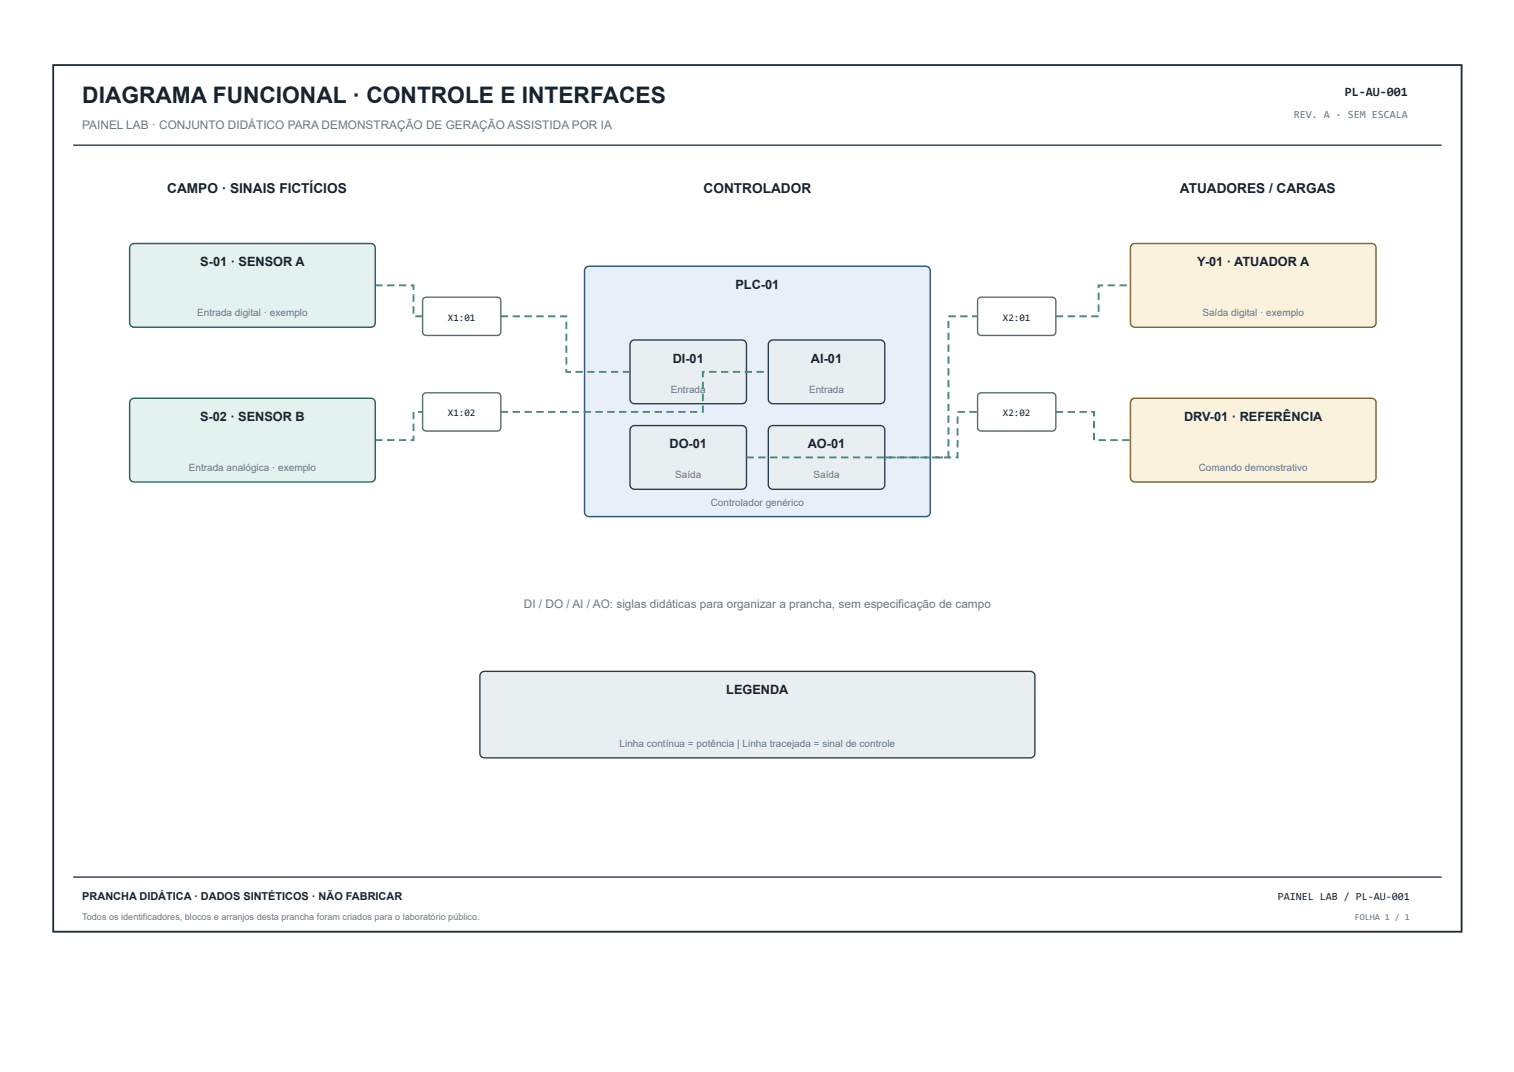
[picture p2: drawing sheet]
<svg xmlns="http://www.w3.org/2000/svg" width="420mm" height="297mm" viewBox="0 0 420 297" stroke-linecap="round" stroke-linejoin="round" font-family="sans-serif">
<path d="M14.8 18h390.9v240.4h-390.9z" fill="none" stroke="#1e2c38" stroke-width=".51"/>
<path d="M20.3 40.3h379.8" fill="none" stroke="#273744" stroke-width=".38"/>
<path d="M36.3 67.9l.9-.4 66 .1 .7 .4 .3 .8-.1 21-.4 .7-.8 .3-66-.1-.7-.4-.2-.8v-20.7z" fill="#e3f2ef"/>
<path d="M36.3 67.9l.9-.4 66 .1 .7 .4 .3 .8-.1 21-.4 .7-.8 .3-66-.1-.7-.4-.2-.8v-20.7z" fill="none" stroke="#28695f" stroke-width=".4"/>
<path d="M36.3 110.8l.9-.3h66l.7 .5 .3 .7-.1 21.1-.4 .6-.8 .3h-66l-.7-.5-.2-.8v-20.7z" fill="#e3f2ef"/>
<path d="M36.3 110.8l.9-.3h66l.7 .5 .3 .7-.1 21.1-.4 .6-.8 .3h-66l-.7-.5-.2-.8v-20.7z" fill="none" stroke="#28695f" stroke-width=".4"/>
<path d="M162.6 74.2l.9-.3h93.4l.8 .2 .5 1v66.9l-.3 .8-1 .5h-93.4l-.8-.3-.5-1v-66.9z" fill="#e8eff9"/>
<path d="M162.6 74.2l.9-.3h93.4l.8 .2 .5 1v66.9l-.3 .8-1 .5h-93.4l-.8-.3-.5-1v-66.9z" fill="none" stroke="#315780" stroke-width=".4"/>
<path d="M175.2 94.7l.9-.4h29.8l.7 .2 .4 .4 .2 .7v15.1l-.2 .7-.4 .4-.7 .2h-29.8l-.6-.2-.5-.4-.1-.7v-15.1z" fill="#e9eef1"/>
<path d="M175.2 94.7l.9-.4h29.8l.7 .2 .4 .4 .2 .7v15.1l-.2 .7-.4 .4-.7 .2h-29.8l-.6-.2-.5-.4-.1-.7v-15.1z" fill="none" stroke="#263b4e" stroke-width=".38"/>
<path d="M213.6 94.7l.9-.4h29.8l.6 .2 .5 .4 .2 .7v15.1l-.2 .7-.5 .4-.6 .2h-29.8l-.6-.2-.5-.4-.2-.7v-15.1z" fill="#e9eef1"/>
<path d="M213.6 94.7l.9-.4h29.8l.6 .2 .5 .4 .2 .7v15.1l-.2 .7-.5 .4-.6 .2h-29.8l-.6-.2-.5-.4-.2-.7v-15.1z" fill="none" stroke="#263b4e" stroke-width=".38"/>
<path d="M175.2 118.4l.9-.4h29.8l.7 .2 .4 .5 .2 .6v15.2l-.2 .6-.4 .5-.7 .1h-29.8l-.6-.1-.5-.5-.1-.6v-15.2z" fill="#e9eef1"/>
<path d="M175.2 118.4l.9-.4h29.8l.7 .2 .4 .5 .2 .6v15.2l-.2 .6-.4 .5-.7 .1h-29.8l-.6-.1-.5-.5-.1-.6v-15.2z" fill="none" stroke="#263b4e" stroke-width=".38"/>
<path d="M213.6 118.4l.9-.4h29.8l.6 .2 .5 .5 .2 .6v15.2l-.2 .6-.5 .5-.6 .1h-29.8l-.6-.1-.5-.5-.2-.6v-15.2z" fill="#e9eef1"/>
<path d="M213.6 118.4l.9-.4h29.8l.6 .2 .5 .5 .2 .6v15.2l-.2 .6-.5 .5-.6 .1h-29.8l-.6-.1-.5-.5-.2-.6v-15.2z" fill="none" stroke="#263b4e" stroke-width=".38"/>
<path d="M314.1 67.9l.9-.4 66 .1 .7 .4 .2 .8v21l-.5 .7-.7 .3-66-.1-.7-.4-.3-.8v-20.7z" fill="#fbf2de"/>
<path d="M314.1 67.9l.9-.4 66 .1 .7 .4 .2 .8v21l-.5 .7-.7 .3-66-.1-.7-.4-.3-.8v-20.7z" fill="none" stroke="#86652a" stroke-width=".4"/>
<path d="M314.1 110.8l.9-.3h66l.7 .5 .2 .7v21.1l-.5 .6-.7 .3h-66l-.7-.5-.3-.8v-20.7z" fill="#fbf2de"/>
<path d="M314.1 110.8l.9-.3h66l.7 .5 .2 .7v21.1l-.5 .6-.7 .3h-66l-.7-.5-.3-.8v-20.7z" fill="none" stroke="#86652a" stroke-width=".4"/>
<g fill="#338a79">
<path d="M104.2 78.9h2v.5h-2zM107.4 78.9h2.1v.5h-2.1zM110.7 78.9h2v.5h-2zM114 78.9h1v1.5h-.5v-1.2h.3v.2h-.8zM114.5 81.7h.5v2h-.5zM114.5 85h.5v2h-.5zM115.3 87.5h2v.5h-2zM139 87.5h2v.5h-2zM142.3 87.5h2v.5h-2zM145.6 87.5h2v.5h-2zM148.9 87.5h2v.5h-2zM152.1 87.5h2.1v.5h-2.1zM155.4 87.5h2v.5h-.5v-.3h.3v.3h-1.8zM156.9 89.3h.5v2h-.5zM156.9 92.5h.5v2.1h-.5zM156.9 95.8h.5v2h-.5zM156.9 99.1h.5v2h-.5zM156.9 102.4h.5v.7h-.2v-.2h1.2v.5h-1.5zM159.7 102.9h2v.5h-2zM163 102.9h2v.5h-2zM166.3 102.9h2v.5h-2zM169.6 102.9h2v.5h-2zM172.8 102.9h2.1v.5h-2.1z"/>
<path d="M104.2 121.8h2v.5h-2zM107.4 121.8h2.1v.5h-2.1zM110.7 121.8h2v.5h-2zM114.5 120.8h.5v1.5h-1v-.5h.8v.3h-.3zM114.5 117.5h.5v2.1h-.5zM114.5 114.3h.5v2h-.5zM116 114h1.3v.5h-1.3zM139 114h2v.5h-2zM142.3 114h2v.5h-2zM145.6 114h2v.5h-2zM148.9 114h2v.5h-2zM152.1 114h2.1v.5h-2.1zM155.4 114h2v.5h-2zM158.7 114h2v.5h-2zM162 114h2v.5h-2zM165.3 114h2v.5h-2zM168.5 114h2.1v.5h-2.1zM171.8 114h2v.5h-2zM175.1 114h2v.5h-2zM178.4 114h2v.5h-2zM181.7 114h2v.5h-2zM185 114h2v.5h-2zM188.2 114h2.1v.5h-2.1zM191.5 114h2v.5h-2zM194.8 112.5h.5v2h-.5v-.5h.3v.3h-.3zM194.8 109.2h.5v2h-.5zM194.8 105.9h.5v2h-.5zM194.8 102.9h.8v.5h-.5v-.3h.2v1.6h-.5zM196.8 102.9h2v.5h-2zM200.1 102.9h2v.5h-2zM203.4 102.9h2v.5h-2zM206.7 102.9h2v.5h-2zM210 102.9h2v.5h-2z"/>
<path d="M207.2 126.6h2v.5h-2zM210.5 126.6h2v.5h-2zM213.7 126.6h2.1v.5h-2.1zM217 126.6h2v.5h-2zM220.3 126.6h2v.5h-2zM223.6 126.6h2v.5h-2zM226.9 126.6h2v.5h-2zM230.2 126.6h2v.5h-2zM233.4 126.6h2.1v.5h-2.1zM236.7 126.6h2v.5h-2zM240 126.6h2v.5h-2zM243.3 126.6h2v.5h-2zM246.6 126.6h2v.5h-2zM249.9 126.6h2v.5h-2zM253.1 126.6h2.1v.5h-2.1zM256.4 126.6h2v.5h-2zM259.7 126.6h2v.5h-2zM263 125.1h.5v2h-.5v-.5h.2v.3h-.2zM263 121.8h.5v2.1h-.5zM263 118.5h.5v2.1h-.5zM263 115.3h.5v2h-.5zM263 112h.5v2h-.5zM263 108.7h.5v2h-.5zM263 105.4h.5v2h-.5zM263 102.1h.5v2.1h-.5zM263 98.9h.5v2h-.5zM263 95.6h.5v2h-.5zM263 92.3h.5v2h-.5zM263 89h.5v2h-.5zM263.2 87.5h2.1v.5h-2.1zM266.5 87.5h2v.5h-2zM269.8 87.5h1.5v.5h-1.5zM293 87.5h2.1v.5h-2.1zM296.3 87.5h2v.5h-2zM299.6 87.5h2v.5h-2zM302.9 87.5h2v.5h-2zM304.7 84.5h.5v2h-.5zM304.7 81.2h.5v2h-.5zM304.7 78.9h1.5v.5h-1.3v-.2h.3v.7h-.5zM307.4 78.9h2v.5h-2zM310.7 78.9h2v.5h-2z"/>
<path d="M245.6 126.6h2v.5h-2zM248.8 126.6h2.1v.5h-2.1zM252.1 126.6h2v.5h-2zM255.4 126.6h2v.5h-2zM258.7 126.6h2v.5h-2zM262 126.6h2v.5h-2zM265.5 125.4h.5v1.7h-.7v-.5h.5v.3h-.3zM265.5 122.1h.5v2h-.5zM265.5 118.8h.5v2h-.5zM265.5 115.5h.5v2h-.5zM265.8 114h2v.5h-2zM269 114h2.1v.5h-2.1zM293 114h2.1v.5h-2.1zM296.3 114h2v.5h-2zM299.6 114h2v.5h-2zM302.9 114h1v1.5h-.5v-1.2h.2v.2h-.7zM303.4 116.8h.5v2h-.5zM303.4 120.1h.5v2h-.5zM304.9 121.8h2v.5h-2zM308.2 121.8h2v.5h-2zM311.5 121.8h2v.5h-2z"/>
</g>
<path d="M117.6 82.7l.7-.3h19.7a1.01 1.01 0 0 1 1 1v8.6a1.01 1.01 0 0 1-1 1h-19.7a1.01 1.01 0 0 1-1-1v-8.6z" fill="#fff"/>
<path d="M117.6 82.7l.7-.3h19.7a1.01 1.01 0 0 1 1 1v8.6a1.01 1.01 0 0 1-1 1h-19.7a1.01 1.01 0 0 1-1-1v-8.6z" fill="none" stroke="#527064" stroke-width=".38"/>
<path d="M117.6 109.2l.7-.2h19.7a1.01 1.01 0 0 1 1 1v8.5a1.01 1.01 0 0 1-1 1.1h-19.7a1.01 1.01 0 0 1-1-1.1v-8.5z" fill="#fff"/>
<path d="M117.6 109.2l.7-.2h19.7a1.01 1.01 0 0 1 1 1v8.5a1.01 1.01 0 0 1-1 1.1h-19.7a1.01 1.01 0 0 1-1-1.1v-8.5z" fill="none" stroke="#527064" stroke-width=".38"/>
<path d="M271.6 82.7l.7-.3h19.7a1.01 1.01 0 0 1 1 1v8.6a1.01 1.01 0 0 1-1 1h-19.7a1.01 1.01 0 0 1-1-1v-8.6z" fill="#fff"/>
<path d="M271.6 82.7l.7-.3h19.7a1.01 1.01 0 0 1 1 1v8.6a1.01 1.01 0 0 1-1 1h-19.7a1.01 1.01 0 0 1-1-1v-8.6z" fill="none" stroke="#527064" stroke-width=".38"/>
<path d="M271.6 109.2l.7-.2h19.7a1.01 1.01 0 0 1 1 1v8.5a1.01 1.01 0 0 1-1 1.1h-19.7a1.01 1.01 0 0 1-1-1.1v-8.5z" fill="#fff"/>
<path d="M271.6 109.2l.7-.2h19.7a1.01 1.01 0 0 1 1 1v8.5a1.01 1.01 0 0 1-1 1.1h-19.7a1.01 1.01 0 0 1-1-1.1v-8.5z" fill="none" stroke="#527064" stroke-width=".38"/>
<path d="M133.6 186.6l.9-.4h151.6l.9 .5 .2 .8v21.6l-.5 .9-.7 .2h-151.7l-.8-.5-.3-.8v-21.4z" fill="#e9eef1"/>
<path d="M133.6 186.6l.9-.4h151.6l.9 .5 .2 .8v21.6l-.5 .9-.7 .2h-151.7l-.8-.5-.3-.8v-21.4z" fill="none" stroke="#263b4e" stroke-width=".38"/>
<path d="M20.3 243.3h379.8" fill="none" stroke="#263744" stroke-width=".38"/>
<text font-size="6.3" fill="#182330" x="22.8" y="28.7">DIAGRAMA FUNCIONAL · CONTROLE E INTERFACES</text>
<g font-size="3.8" fill="#182330">
<text x="46.4" y="53.4">CAMPO · SINAIS FICTÍCIOS</text>
<text x="195.3" y="53.4">CONTROLADOR</text>
<text x="327.5" y="53.4">ATUADORES / CARGAS</text>
</g>
<g font-size="3.5" fill="#182330">
<text x="373.3" y="26.6">PL-AU-001</text>
<text x="55.6" y="73.9">S-01 · SENSOR A</text>
<text x="332.3" y="73.9">Y-01 · ATUADOR A</text>
<text x="204.1" y="80.2">PLC-01</text>
<text x="186.7" y="100.6">DI-01</text>
<text x="225.1" y="100.6">AI-01</text>
<text x="55.5" y="116.8">S-02 · SENSOR B</text>
<text x="328.6" y="116.8">DRV-01 · REFERÊNCIA</text>
<text x="185.8" y="124.4">DO-01</text>
<text x="224.2" y="124.4">AO-01</text>
<text x="201.6" y="192.5">LEGENDA</text>
</g>
<g font-size="3.3" fill="#678">
<text x="22.8" y="35.7">PAINEL LAB · CONJUNTO DIDÁTICO PARA DEMONSTRAÇÃO DE GERAÇÃO ASSISTIDA POR IA</text>
<text x="145.4" y="168.5">DI / DO / AI / AO: siglas didáticas para organizar a prancha, sem especificação de campo</text>
</g>
<text font-size="3" fill="#678" x="359.1" y="32.7">REV. A · SEM ESCALA</text>
<g font-size="3" fill="#182330">
<text x="22.8" y="249.6">PRANCHA DIDÁTICA · DADOS SINTÉTICOS · NÃO FABRICAR</text>
<text x="354.6" y="249.6">PAINEL LAB / PL-AU-001</text>
</g>
<g font-size="2.8" fill="#678">
<text x="54.7" y="87.7">Entrada digital · exemplo</text>
<text x="333.7" y="87.7">Saída digital · exemplo</text>
<text x="186.2" y="109">Entrada</text>
<text x="224.5" y="109">Entrada</text>
<text x="52.4" y="130.7">Entrada analógica · exemplo</text>
<text x="332.7" y="130.7">Comando demonstrativo</text>
<text x="187.4" y="132.7">Saída</text>
<text x="225.8" y="132.7">Saída</text>
<text x="197.3" y="140.3">Controlador genérico</text>
<text x="172" y="207.2">Linha contínua = potência | Linha tracejada = sinal de controle</text>
</g>
<g font-size="2.8" fill="#182330">
<text x="124.3" y="89">X1:01</text>
<text x="278.4" y="89">X2:01</text>
<text x="124.3" y="115.5">X1:02</text>
<text x="278.4" y="115.5">X2:02</text>
</g>
<g font-size="2.5" fill="#678">
<text x="22.8" y="255.2">Todos os identificadores, blocos e arranjos desta prancha foram criados para o laboratório público.</text>
<text x="376" y="255.2">FOLHA 1 / 1</text>
</g>
</svg>
